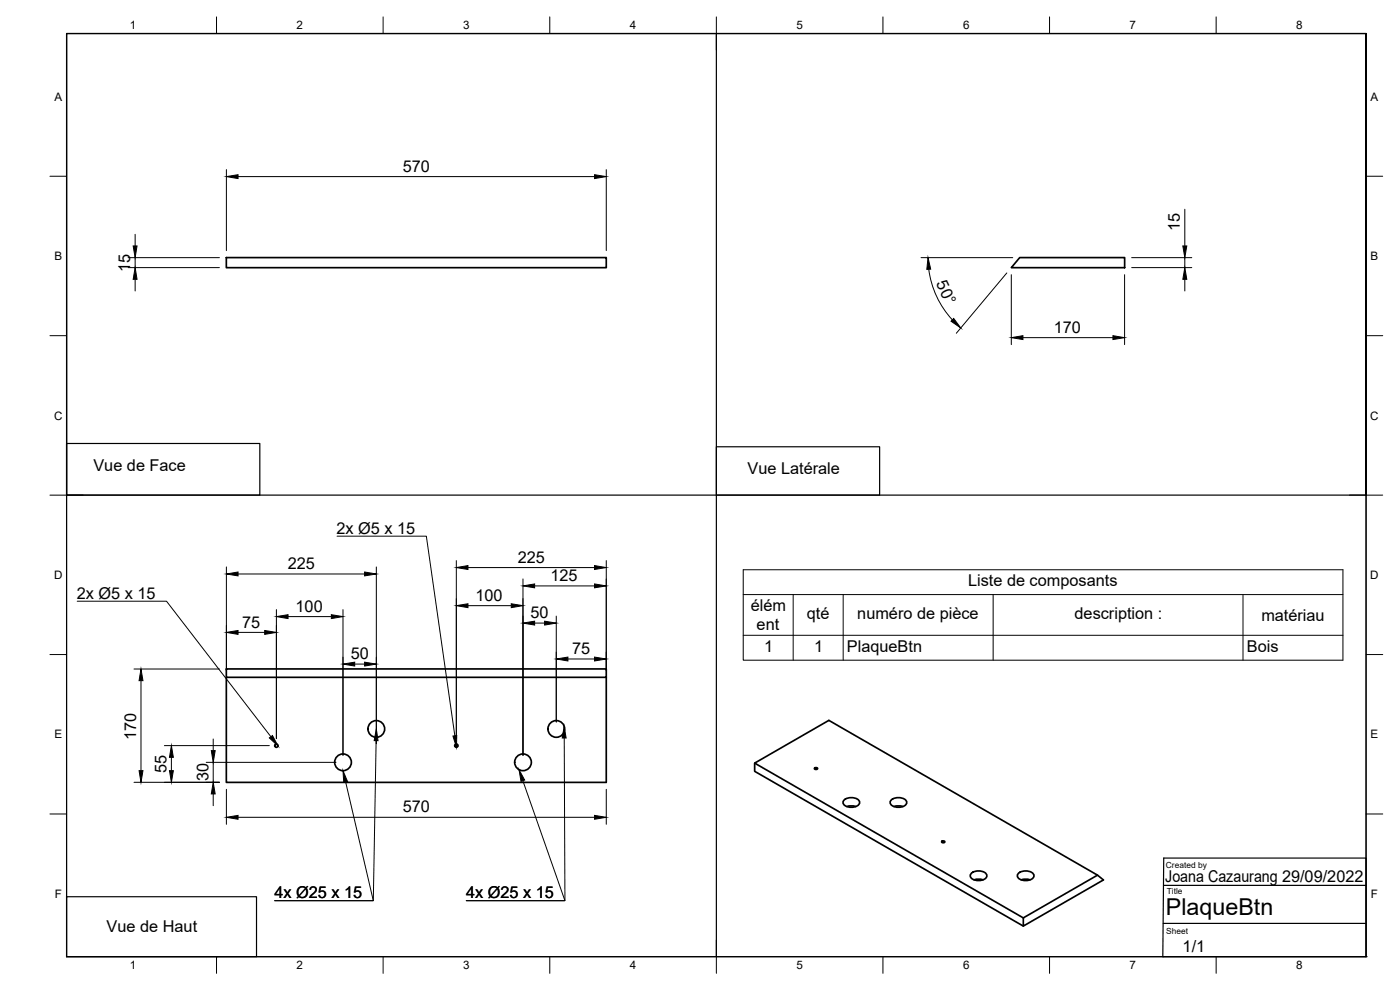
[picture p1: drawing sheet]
<svg xmlns="http://www.w3.org/2000/svg" width="420mm" height="297mm" viewBox="0 0 420 297" stroke-linecap="round" stroke-linejoin="round" font-family="sans-serif">
<!-- layer: Visible -->
<g fill="none" stroke="#000" stroke-width=".51">
<path d="M67.9 77.3h114v3h-114zM306 77.3h31.5v3h-34zM67.9 200.7h114v2.5h-114zM67.9 203.2v31.5h114v-31.5M226.5 229v2.4l80.6 46.5M244.5 230.4l.5-.1 .4 .4-.6 .2-.4-.2zM253.3 240.1a3.4 3.4 0 0 1 4.6 .3 1.57 1.57 0 0 1-1.8 1.8h-1.2a1.43 1.43 0 0 1-1.5-.6 1.43 1.43 0 0 1-.1-1.5zM254.2 242l1.6-.2 1 .2M267.4 240.1a3.4 3.4 0 0 1 4.7 .3 1.57 1.57 0 0 1-1.8 1.8h-1.3a1.43 1.43 0 0 1-1.5-.6 1.43 1.43 0 0 1-.1-1.5zM268.3 242l1.6-.2 1 .2M282.7 252.4l.5-.1 .4 .4-.7 .2-.3-.2zM291.5 262a3.4 3.4 0 0 1 4.6 .4 1.57 1.57 0 0 1-1.8 1.8h-1.3a1.43 1.43 0 0 1-1.4-.6 1.43 1.43 0 0 1-.1-1.6z"/>
<path d="M292.4 264l1.5-.2 1.1 .2M305.6 262a3.4 3.4 0 0 1 4.6 .4 1.57 1.57 0 0 1-1.7 1.8h-1.3a1.43 1.43 0 0 1-1.5-.6 1.43 1.43 0 0 1-.1-1.6zM306.5 264l1.6-.2 1 .2M329.4 262.6l-22.3 12.8v2.5l24.1-13.9-1.8-1.4-80.6-46.5-22.3 12.9 80.6 46.4"/>
<circle cx="112.9" cy="218.7" r="2.51"/>
<circle cx="167" cy="218.7" r="2.51"/>
<circle cx="82.9" cy="223.7" r=".5"/>
<circle cx="102.9" cy="228.7" r="2.51"/>
<circle cx="137" cy="223.7" r=".5"/>
<circle cx="157" cy="228.7" r="2.51"/>
</g>
<!-- layer: Border -->
<g fill="none" stroke="#000" stroke-width=".3">
<path d="M20 10.1h390v276.9h-390zM65 5.1v5M115 5.1v5M165 5.1v5M215 5.1v10M265 5.1v5M315 5.1v5M365 5.1v5M15 52.9h5M410 52.9h5M15 100.7h5M410 100.7h5"/>
<path d="M15 148.6h10M405 148.6h10M15 196.4h5M410 196.4h5M15 244.2h5M410 244.2h5M65 287v5M115 287v5M165 287v5M215 282.1v9.9M265 287v5M315 287v5"/>
<path d="M365 287v5"/>
</g>
<!-- layer: TitleBlock -->
<circle cx="410" cy="287" r=".18" fill="#000"/>
<path d="M349.2 257.5h60.8v29.5h-61l.2-29.5M349.1 277.1h60.9M349.3 265.6h60.8" fill="none" stroke="#000" stroke-width=".36"/>
<!-- layer: Sketch1 -->
<path d="M20 10.1v138.5h390v-138.5h-390h390v276.9h-390zM215 10.1v276.9M20 133.1h58v15.5h-58zM215 134.1h49v14.5h-49zM20 269.1h57v17.9h-57z" fill="none" stroke="#000" stroke-width=".36"/>
<!-- layer: Parts Lists -->
<path d="M223.1 170.9h179.9v27.2h-179.9zM223.1 178.4h179.9M238 178.4v19.7M253 178.4v19.7M298 178.4v19.7M373 178.4v19.7M223.1 190.6h179.9" fill="none" stroke="#000" stroke-width=".3"/>
<!-- layer: FD_Dimensions -->
<g fill="none" stroke="#000" stroke-width=".3">
<path d="M67.9 50.9v24.3M71.4 53h107M181.9 50.9v24.3M38.4 77.3h27.4M40.6 70.3v3.5M40.6 77.3v3M276.4 77.3h27.5M339.6 77.3h18.1M355.6 62.8v11M355.6 77.3v3M38.4 80.3h27.4M40.6 83.8v3.5"/>
<path d="M278.7 80.8a27.5 27.5 0 0 0 7.1 15.2M302.2 81.9l-15.2 18.1M303.5 82.4v21M337.5 82.4v21M339.6 80.3h18.1M355.6 83.8v3.5M307 101.3h27M67.9 170.1v31.1M71.4 172.2h38M112.9 170.1v53M136.9 168.2v53.4M140.4 170.3h38"/>
<path d="M157 173.7v52.9M160.4 175.8h18M181.9 168.2v33M71.4 189.7h8M83 182.9v38.7M86.4 185h13M102.9 182.9v43.7M106.4 199.2h3M140.4 181.7h13M160.4 187h3M166.9 184.9v31.7M170.4 197.7h8"/>
<path d="M40.2 200.7h25.6M42.3 204.2v27M40.2 234.7h25.6M49.3 223.7h31.5M51.4 227.2v4M61.9 228.7h38.9M64 221.7v3.5M64 228.7v6M64 238.2v3.5M67.9 236.8v10.5M181.9 236.8v10.5M71.4 245.2h107"/>
</g>
<g fill="#000" stroke="#000" stroke-width=".3">
<path d="M67.9 53l3.5-.6v1.2zM178.4 52.4l3.5 .6-3.5 .6zM40 73.8h1.1l-.5 3.5zM355 73.8h1.2l-.6 3.5zM40.6 80.3l.5 3.5h-1.1zM278.5 77.3l.8 3.5h-1.1zM286.2 95.6l2.1 2.8-2.9-2zM355.6 80.3l.6 3.5h-1.2zM303.5 101.3l3.5-.6v1.2zM334 100.7l3.5 .6-3.5 .6zM67.9 172.2l3.5-.6v1.2zM109.4 171.6l3.5 .6-3.5 .6z"/>
<path d="M136.9 170.3l3.5-.6v1.2zM157 175.8l3.4-.6v1.2zM178.4 175.2l3.5 .6-3.5 .6zM178.4 169.7l3.5 .6-3.5 .6zM67.9 189.7l3.5-.5v1.1zM79.4 189.2l3.6 .5-3.6 .6zM83 185l3.4-.6v1.2zM99.4 184.4l3.5 .6-3.5 .6zM102.9 199.2l3.5-.5v1.1zM109.4 198.7l3.5 .5-3.5 .6zM136.9 181.7l3.5-.5v1.1zM153.4 181.2l3.6 .5-3.6 .6z"/>
<path d="M157 187l3.4-.6v1.1zM163.4 186.4l3.5 .6-3.5 .5zM166.9 197.7l3.5-.5v1.1zM178.4 197.2l3.5 .5-3.5 .6zM42.3 200.7l.6 3.5h-1.2zM41.7 231.2h1.2l-.6 3.5zM51.4 223.7l.6 3.5h-1.1zM50.9 231.2h1.1l-.6 3.5zM63.4 225.2h1.2l-.6 3.5zM64 234.7l.6 3.5h-1.2zM67.9 245.2l3.5-.5v1.1zM178.4 244.7l3.5 .5-3.5 .6z"/>
</g>
<!-- layer: Hole Notes -->
<path d="M80.8 221.4l1-.7 1.6 3.1zM102.9 231.2l1.4 3.3-1.1 .3zM112.9 218.7l.6 3.5h-1.2zM135.9 220.8l1.2-.1-.1 3.5zM155.8 230.9l1.7 3.1-1.1 .4zM169.3 217.9l.6 3.5h-1.2z" fill="#000" stroke="#000" stroke-width=".3"/>
<path d="M101.2 160.9h26.8l8.5 59.9M23.2 180.4h26.8l31.3 40.7M112.9 222.2l-.9 48h-29.6h29.6l-8.3-35.6M169.3 221.4l.2 48.8h-29.6h29.6l-12.6-36" fill="none" stroke="#000" stroke-width=".3"/>
<text font-size="7" x="349.9" y="274.7">PlaqueBtn</text>
<g font-size="4.9">
<text x="120.9" y="51.5">570</text>
<text x="354.1" y="69.4" transform="rotate(-90 354.1 69.4)">15</text>
<text x="39.1" y="81.7" transform="rotate(-90 39.1 81.7)">15</text>
<text x="280.9" y="85" transform="rotate(65 280.9 85)">50°</text>
<text x="316.3" y="99.9">170</text>
<text x="28" y="141.3">Vue de Face</text>
<text x="224.4" y="142.2">Vue Latérale</text>
<text x="101" y="160.2">2x Ø5 x 15</text>
<text x="86.4" y="170.8">225</text>
<text x="155.4" y="168.8">225</text>
<text x="23" y="179.7">2x Ø5 x 15</text>
<text x="165.2" y="174.3">125</text>
<text x="290.5" y="175.9">Liste de composants</text>
<text x="88.7" y="183.5">100</text>
<text x="142.7" y="180.3">100</text>
<text x="159.2" y="185.5">50</text>
<text x="225.3" y="183.3">élém</text>
<text x="242.2" y="185.8">qté</text>
<text x="257.3" y="185.8">numéro de pièce</text>
<text x="322.5" y="185.8">description :</text>
<text x="72.7" y="188.3">75</text>
<text x="227.1" y="189.2">ent</text>
<text x="378.5" y="186.3">matériau</text>
<text x="105.2" y="197.8">50</text>
<text x="171.7" y="196.3">75</text>
<text x="229.4" y="195.5">1</text>
<text x="244.4" y="195.5">1</text>
<text x="254.2" y="195.6">PlaqueBtn</text>
<text x="374.2" y="195.6">Bois</text>
<text x="40.9" y="222" transform="rotate(-90 40.9 222)">170</text>
<text x="50" y="232" transform="rotate(-90 50 232)">55</text>
<text x="62.5" y="234.4" transform="rotate(-90 62.5 234.4)">30</text>
<text x="120.9" y="243.8">570</text>
<text x="82.4" y="269.5">4x Ø25 x 15</text>
<text x="139.9" y="269.5">4x Ø25 x 15</text>
<text x="349.7" y="264.6">Joana Cazaurang 29/09/2022</text>
<text x="32" y="279.8">Vue de Haut</text>
<text x="354.9" y="285.6">1/1</text>
</g>
<g font-size="3.5">
<text x="39" y="8.8">1</text>
<text x="89" y="8.8">2</text>
<text x="139" y="8.8">3</text>
<text x="189" y="8.8">4</text>
<text x="239" y="8.8">5</text>
<text x="289" y="8.8">6</text>
<text x="339" y="8.8">7</text>
<text x="389" y="8.8">8</text>
<text x="16.3" y="30.2">A</text>
<text x="411.3" y="30.2">A</text>
<text x="16.3" y="78">B</text>
<text x="411.3" y="78">B</text>
<text x="16.2" y="125.9">C</text>
<text x="411.2" y="125.9">C</text>
<text x="16.2" y="173.7">D</text>
<text x="411.2" y="173.7">D</text>
<text x="16.3" y="221.6">E</text>
<text x="411.3" y="221.6">E</text>
<text x="16.4" y="269.4">F</text>
<text x="411.4" y="269.4">F</text>
<text x="39" y="290.8">1</text>
<text x="89" y="290.8">2</text>
<text x="139" y="290.8">3</text>
<text x="189" y="290.8">4</text>
<text x="239" y="290.8">5</text>
<text x="289" y="290.8">6</text>
<text x="339" y="290.8">7</text>
<text x="389" y="290.8">8</text>
</g>
<g font-size="2.5">
<text x="349.9" y="260.3">Created by</text>
<text x="350.2" y="268.3">Title</text>
<text x="350" y="280.1">Sheet</text>
</g>
</svg>
